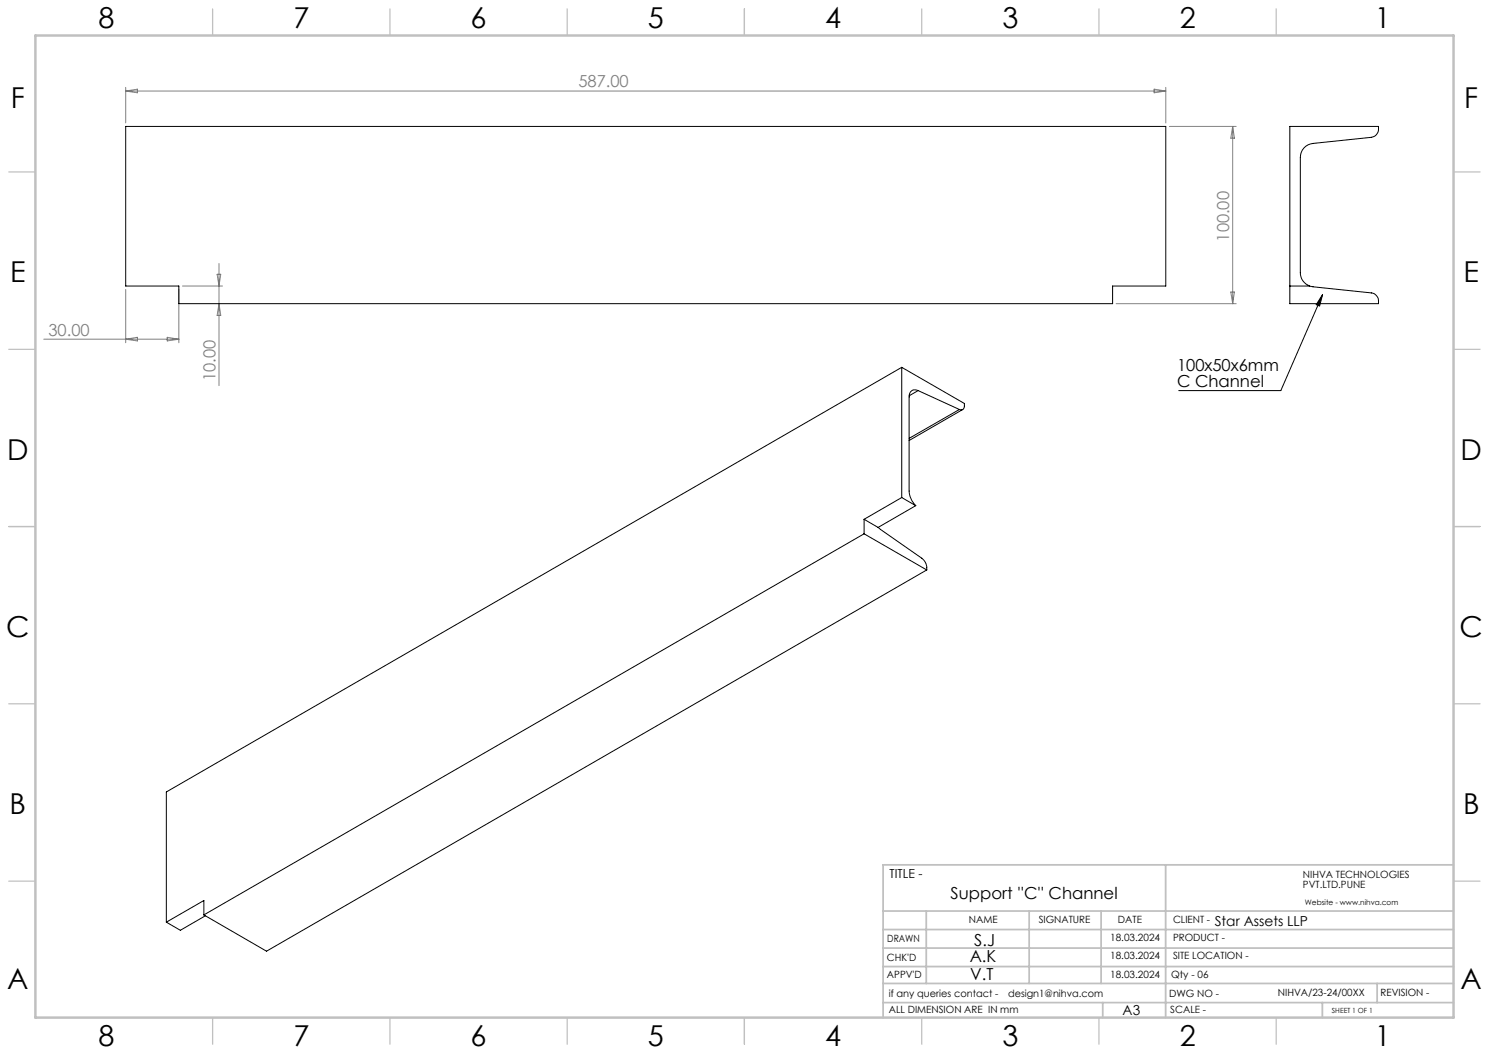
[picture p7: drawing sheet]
<svg xmlns="http://www.w3.org/2000/svg" width="420mm" height="297mm" viewBox="0 0 420 297" stroke-linecap="round" stroke-linejoin="round" font-family="sans-serif">
<g fill="none" stroke="#000" stroke-width=".28">
<path d="M35.5 35.7h293.3v45h-15v5h-263.4v-5h-14.9zM363.8 35.7h25a2.53 2.53 0 0 1-2 3l-16.5 1.8a3.9 3.9 0 0 0-3.5 3.9v32.5a3.9 3.9 0 0 0 3.5 4l16.5 1.7a2.46 2.46 0 0 1 2 3.1h-25zM363.8 80.7h5.6M373.1 83.1l-.9 3.2-.9-.4zM373.1 83.1l-11.8 27.1h-28.8M254.4 103.6l17.6 10.2v.7a.95 .95 0 0 1-.3 .9 .95 .95 0 0 1-1.1 .1M254.4 103.6l-207.5 119.8v36.7M254.4 103.6v36.7M259 110.2a1.7 1.7 0 0 0-1.9 0 1.7 1.7 0 0 0-.7 1.8v26.5a6.5 6.5 0 0 0 1.9 4.1M259 110.2l11.6 5.3M259 110.2l-2.5 1.4M270.6 115.5l-14.2 8.1"/>
<path d="M271.6 115.5l-15.2 8.7M243.7 146.5v4.1M243.7 150.6l-186.2 107.5M243.7 146.5l4 2.3M243.7 150.6l17.7 10.2M247.7 148.8l12.3 8.6a3.6 3.6 0 0 1 1.4 3.4M254.4 140.3l-10.7 6.2M254.4 140.3l3.9 2.3M258.3 142.6l-10.6 6.2M261.4 160.8l-186.2 107.5-17.7-10.2M57.5 258.1v-4.1l-10.6 6.1M57.9 258.3l-7 4.1-4-2.3"/>
</g>
<g fill="none" stroke="#c0c0c0" stroke-width=".35">
<path d="M60 2.5v7.5M110 2.5v7.5M160 2.5v7.5M210 2.5v7.5M260 2.5v7.5M310 2.5v7.5M360 2.5v7.5M2.5 48.5h7.5M410 48.5h7.5M2.5 98.5h7.5M410 98.5h7.5M2.5 148.5h7.5"/>
<path d="M410 148.5h7.5M2.5 198.5h7.5M410 198.5h7.5M2.5 248.5h7.5M410 248.5h7.5M60 287v7.5M110 287v7.5M160 287v7.5M210 287v7.5M260 287v7.5M310 287v7.5M360 287v7.5"/>
</g>
<g fill="none" stroke="#c0c0c0" stroke-width=".5">
<path d="M249.1 257h160.9M261.3 257v20.4M290.3 257v20.4M310.6 257v20.4M328.8 243.9v43.1M410 243.9h-160.9v43.1M249.1 272.6h160.9M249.1 267.4h160.9M249.1 262.2h160.9M249.1 277.4h160.9M388.4 277.4v5.4M249.1 282.8h160.9"/>
<path d="M311 282.8v4.2M373 282.8v4.2"/>
</g>
<path d="M10 10h400v277h-400z" fill="none" stroke="#c0c0c0" stroke-width=".7"/>
<g fill="none" stroke="#808080" stroke-width=".28">
<path d="M35.5 24.7v10M35.5 25.7h293.3M35.5 25.7l3.3-.6v1.1zM325.5 25.1l3.3 .6-3.3 .5zM328.8 24.7v10M329.8 35.7h18.9M347.7 35.7v50M347.7 35.7l.5 3.3h-1zM61.2 77.4h1.1l-.5 3.3zM61.8 74.3v34.5M12.3 95.7h38.1M35.5 81.7v15"/>
<path d="M35.5 95.7l3.3-.6v1.1zM47.2 95.1l3.2 .6-3.2 .5zM50.4 81.7v15M51.5 80.7h11.3M61.8 85.7l.5 3.3h-1.1zM314.8 85.7h33.9M347.2 82.4h1l-.5 3.3z"/>
</g>
<path d="M373.1 83.1l-.9 3.2-.9-.4z" fill="#000"/>
<g font-size="8.1">
<text x="27.8" y="8">8</text>
<text x="82.8" y="8">7</text>
<text x="132.8" y="8">6</text>
<text x="182.8" y="8">5</text>
<text x="232.8" y="8">4</text>
<text x="282.8" y="8">3</text>
<text x="332.8" y="8">2</text>
<text x="387.8" y="8">1</text>
<text x="3" y="30.4">F</text>
<text x="413" y="30.4">F</text>
<text x="2.8" y="79.6">E</text>
<text x="412.8" y="79.6">E</text>
<text x="2" y="129.6">D</text>
<text x="412" y="129.6">D</text>
<text x="1.7" y="179.6">C</text>
<text x="411.7" y="179.6">C</text>
<text x="2.7" y="229.6">B</text>
<text x="412.7" y="229.6">B</text>
<text x="2" y="278.9">A</text>
<text x="412" y="278.9">A</text>
<text x="27.8" y="295">8</text>
<text x="82.8" y="295">7</text>
<text x="132.8" y="295">6</text>
<text x="182.8" y="295">5</text>
<text x="232.8" y="295">4</text>
<text x="282.8" y="295">3</text>
<text x="332.8" y="295">2</text>
<text x="387.8" y="295">1</text>
</g>
<g font-size="4.7" fill="#808080">
<text x="163.1" y="24.6">587.00</text>
<text x="346.7" y="68.2" transform="rotate(-90 346.7 68.2)">100.00</text>
<text x="13.7" y="94.6">30.00</text>
<text x="60.8" y="107.5" transform="rotate(-90 60.8 107.5)">10.00</text>
</g>
<g font-size="4.7">
<text x="332" y="104.6">100x50x6mm</text>
<text x="332" y="109.1">C Channel</text>
<text x="268.1" y="253.4">Support ''C'' Channel</text>
<text x="274.8" y="266.7">S.J</text>
<text x="273.5" y="271.3">A.K</text>
<text x="273.7" y="276.3">V.T</text>
</g>
<g font-size="3.9">
<text x="342.7" y="261.3">Star Assets LLP</text>
<text x="316.7" y="286.4">A3</text>
</g>
<text font-size="3.5" x="250.9" y="247.7">TITLE -</text>
<g font-size="2.8">
<text x="367.5" y="247.7">NIHVA TECHNOLOGIES</text>
<text x="367.5" y="250.5">PVT.LTD.PUNE</text>
<text x="273.3" y="260.4">NAME</text>
<text x="293" y="260.4">SIGNATURE</text>
<text x="315.3" y="260.5">DATE</text>
<text x="330.9" y="260.5">CLIENT -</text>
<text x="250.3" y="265.7">DRAWN</text>
<text x="313.2" y="265.4">18.03.2024</text>
<text x="330.9" y="265.5">PRODUCT -</text>
<text x="250.2" y="271.1">CHK'D</text>
<text x="250.2" y="275.8">APPV'D</text>
<text x="313.2" y="270.6">18.03.2024</text>
<text x="313.2" y="275.9">18.03.2024</text>
<text x="330.4" y="275.9">Qty - 06</text>
<text x="330.9" y="270.6">SITE LOCATION -</text>
<text x="250.7" y="281.1">if any queries contact -</text>
<text x="284.3" y="281.1">design1@nihva.com</text>
<text x="329.8" y="281.3">DWG NO -</text>
<text x="360.4" y="281.1">NIHVA/23-24/00XX</text>
<text x="389.4" y="281.1">REVISION -</text>
<text x="250.7" y="285.6">ALL DIMENSION ARE IN mm</text>
<text x="330.1" y="285.7">SCALE -</text>
</g>
<text font-size="2.1" x="368.1" y="255.1">Website - www.nihva.com</text>
<text font-size="2" x="375.7" y="285.6">SHEET 1 OF 1</text>
</svg>
